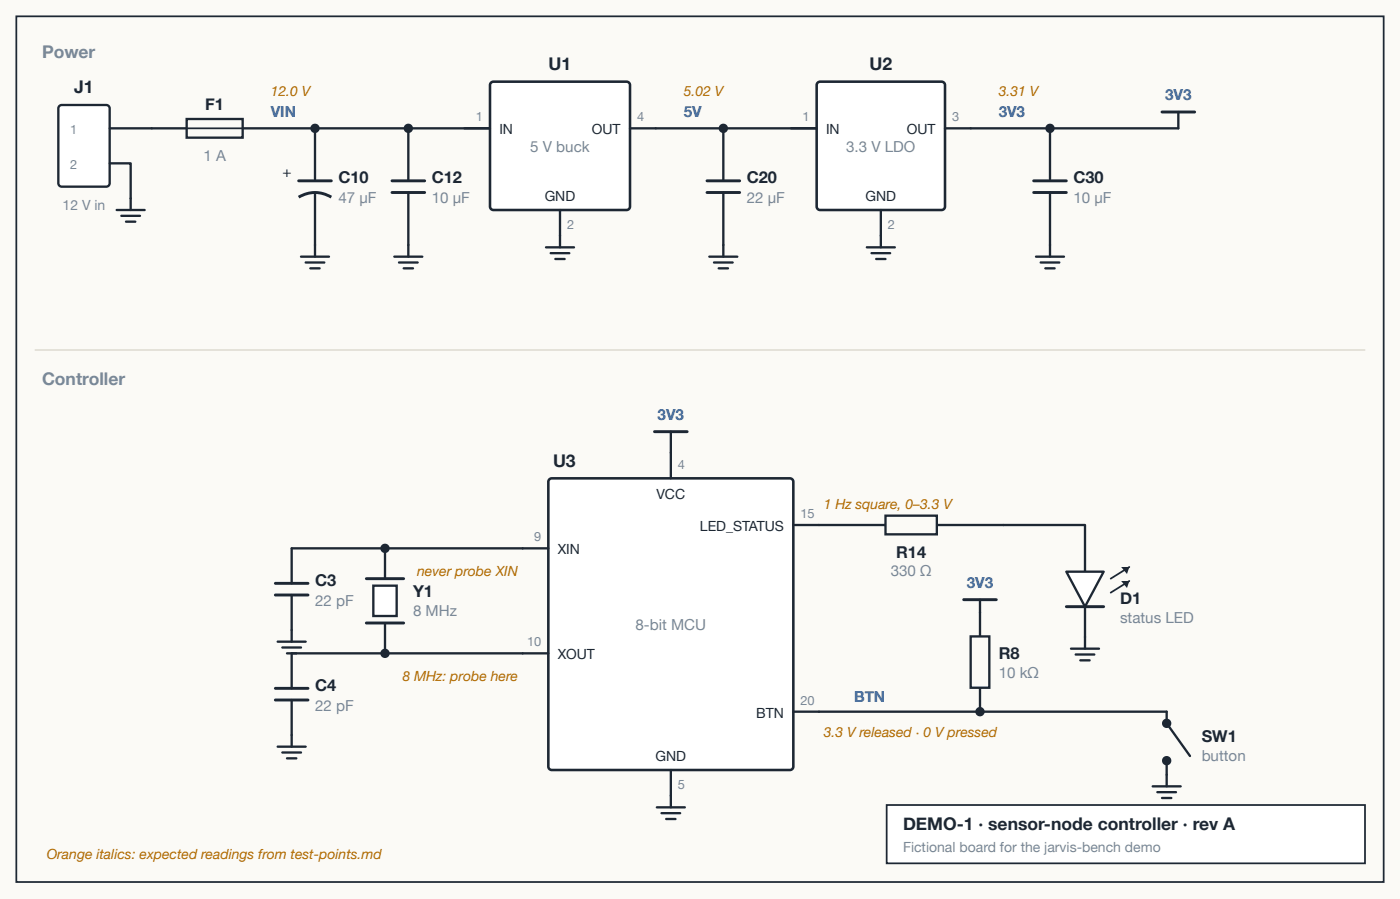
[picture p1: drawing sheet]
<svg xmlns="http://www.w3.org/2000/svg" width="317mm" height="204mm" viewBox="0 0 317 204" stroke-linecap="round" stroke-linejoin="round" font-family="sans-serif">
<path d="M0 0h317.5v203.7h-317.5z" fill="#fbfaf6"/>
<path d="M3.7 3.7h310.1v196.3h-310.1z" fill="none" stroke="#1d2733" stroke-width=".4"/>
<path d="M7.9 79.4h301.7" fill="none" stroke="#d5d1c6" stroke-width=".26"/>
<path d="M13.5 24l.5-.2h10.1a.79 .79 0 0 1 .8 .8v16.9a.79 .79 0 0 1-.8 .8h-10.1a.79 .79 0 0 1-.8-.8v-16.9z" fill="#fff"/>
<path d="M13.5 24l.5-.2h10.1a.79 .79 0 0 1 .8 .8v16.9a.79 .79 0 0 1-.8 .8h-10.1a.79 .79 0 0 1-.8-.8v-16.9zM24.9 37h4.7v10.6M24.9 29.1h17.4M26.5 47.6h6.3M27.5 48.9h4.2M28.6 50.3h2.1" fill="none" stroke="#1d2733" stroke-width=".53"/>
<path d="M42.3 27h12.7v4.2h-12.7z" fill="#fbfaf6"/>
<path d="M42.3 27h12.7v4.2h-12.7zM55 29.1h56.1" fill="none" stroke="#1d2733" stroke-width=".53"/>
<path d="M42.3 29.1h12.7" fill="none" stroke="#1d2733" stroke-width=".4"/>
<circle cx="71.4" cy="29.1" r="1.06" fill="#1d2733"/>
<path d="M71.4 29.1v11.9M68.3 58.2h6.3M69.3 59.5h4.3M71.4 43.7v14.5M70.4 60.9h2.1" fill="none" stroke="#1d2733" stroke-width=".53"/>
<path d="M67.7 41h7.4" fill="none" stroke="#1d2733" stroke-width=".66"/>
<path d="M67.7 44.7a7 7 0 0 1 7.4 0" fill="none" stroke="#1d2733" stroke-width=".66" stroke-linecap="butt"/>
<circle cx="92.6" cy="29.1" r="1.06" fill="#1d2733"/>
<path d="M92.6 29.1v11.9M89.4 58.2h6.4M90.5 59.5h4.2M92.6 43.7v14.5M91.5 60.9h2.2" fill="none" stroke="#1d2733" stroke-width=".53"/>
<path d="M88.9 41h7.4M88.9 43.7h7.4" fill="none" stroke="#1d2733" stroke-width=".66"/>
<path d="M111.4 18.8l.5-.3h30.2a.79 .79 0 0 1 .8 .8v27.5a.79 .79 0 0 1-.8 .8h-30.2a.79 .79 0 0 1-.8-.8v-27.5z" fill="#fff"/>
<path d="M111.4 18.8l.5-.3h30.2a.79 .79 0 0 1 .8 .8v27.5a.79 .79 0 0 1-.8 .8h-30.2a.79 .79 0 0 1-.8-.8v-27.5z" fill="none" stroke="#1d2733" stroke-width=".58"/>
<path d="M105.3 29.1h5.8M142.9 29.1h42.3M123.8 56.1h6.4M124.9 57.4h4.2M125.9 58.7h2.2M127 47.6v8.5" fill="none" stroke="#1d2733" stroke-width=".53"/>
<circle cx="164" cy="29.1" r="1.06" fill="#1d2733"/>
<path d="M164 29.1v11.9M160.9 58.2h6.3M161.9 59.5h4.3M164 43.7v14.5M163 60.9h2.1" fill="none" stroke="#1d2733" stroke-width=".53"/>
<path d="M160.3 41h7.4M160.3 43.7h7.4" fill="none" stroke="#1d2733" stroke-width=".66"/>
<path d="M185.4 18.8l.6-.3h27.5a.79 .79 0 0 1 .8 .8v27.5a.79 .79 0 0 1-.8 .8h-27.5a.79 .79 0 0 1-.8-.8v-27.5z" fill="#fff"/>
<path d="M185.4 18.8l.6-.3h27.5a.79 .79 0 0 1 .8 .8v27.5a.79 .79 0 0 1-.8 .8h-27.5a.79 .79 0 0 1-.8-.8v-27.5z" fill="none" stroke="#1d2733" stroke-width=".58"/>
<path d="M179.4 29.1h5.8M214.3 29.1h52.9M196.6 56.1h6.3M197.6 57.4h4.3M198.7 58.7h2.1M199.8 47.6v8.5" fill="none" stroke="#1d2733" stroke-width=".53"/>
<circle cx="238.1" cy="29.1" r="1.06" fill="#1d2733"/>
<path d="M238.1 29.1v11.9M267.2 25.4v3.7M234.9 58.2h6.4M236 59.5h4.2M238.1 43.7v14.5M237.1 60.9h2.1" fill="none" stroke="#1d2733" stroke-width=".53"/>
<path d="M263.5 25.4h7.4M234.4 41h7.4M234.4 43.7h7.4" fill="none" stroke="#1d2733" stroke-width=".66"/>
<path d="M124.6 108.7l.5-.2h54a.79 .79 0 0 1 .8 .8v64.5a.79 .79 0 0 1-.8 .8h-54a.79 .79 0 0 1-.7-.8v-64.5z" fill="#fff"/>
<path d="M124.6 108.7l.5-.2h54a.79 .79 0 0 1 .8 .8v64.5a.79 .79 0 0 1-.8 .8h-54a.79 .79 0 0 1-.7-.8v-64.5z" fill="none" stroke="#1d2733" stroke-width=".58"/>
<path d="M152.1 97.9v10.6M179.9 119.1h5.8M124.4 124.4h-37.1v6.8M87.3 141.3v6.9h37.1M152.1 174.6v8.5M179.9 161.4h5.8M149 183.1h6.3M150 184.4h4.3M151.1 185.7h2.1" fill="none" stroke="#1d2733" stroke-width=".53"/>
<path d="M148.4 97.9h7.4M83.1 131.2h8.4M83.1 141.3h8.4" fill="none" stroke="#1d2733" stroke-width=".66"/>
<path d="M84.7 132.8h5.3v6.9h-5.3z" fill="#fff"/>
<path d="M84.7 132.8h5.3v6.9h-5.3z" fill="none" stroke="#1d2733" stroke-width=".53"/>
<circle cx="87.3" cy="124.4" r="1.06" fill="#1d2733"/>
<path d="M66.1 134.9v10.6M87.3 124.4h-21.2v7.9M63 145.5h6.3M64 146.8h4.3M65.1 148.2h2.1" fill="none" stroke="#1d2733" stroke-width=".53"/>
<path d="M62.4 132.3h7.4M62.4 134.9h7.4" fill="none" stroke="#1d2733" stroke-width=".66"/>
<circle cx="87.3" cy="148.2" r="1.06" fill="#1d2733"/>
<path d="M185.7 119.1h15.1M212.5 119.1h15M66.1 158.7v10.6M87.3 148.2h-21.2v7.9M63 169.3h6.3M64 170.7h4.3M65.1 172h2.1" fill="none" stroke="#1d2733" stroke-width=".53"/>
<path d="M62.4 156.1h7.4M62.4 158.7h7.4" fill="none" stroke="#1d2733" stroke-width=".66"/>
<path d="M200.8 116.9h11.7v4.3h-11.7z" fill="#fbfaf6"/>
<path d="M200.8 116.9h11.7v4.3h-11.7zM227.5 119.1h18.6v10.5" fill="none" stroke="#1d2733" stroke-width=".53"/>
<path d="M241.8 129.6h8.5l-4.2 8z" fill="#fff"/>
<path d="M241.8 129.6h8.5l-4.2 8zM246.1 137.6v9.5M242.9 147.1h6.3M243.9 148.4h4.3M245 149.8h2.1" fill="none" stroke="#1d2733" stroke-width=".53"/>
<path d="M241.8 137.6h8.5" fill="none" stroke="#1d2733" stroke-width=".66"/>
<path d="M256.1 128.6l-4.2 2.6" fill="none" stroke="#1d2733" stroke-width=".4"/>
<path d="M254.3 128.6h1.8l-.5 1.6z" fill="#1d2733"/>
<path d="M256.1 131.8l-4.2 2.6" fill="none" stroke="#1d2733" stroke-width=".4"/>
<path d="M254.3 131.8h1.8l-.5 1.5z" fill="#1d2733"/>
<path d="M185.7 161.4h78.9" fill="none" stroke="#1d2733" stroke-width=".53"/>
<circle cx="222.2" cy="161.4" r="1.06" fill="#1d2733"/>
<path d="M222.2 138.9v5.4M222.2 156v5.4" fill="none" stroke="#1d2733" stroke-width=".53"/>
<path d="M220.1 144.3h4.3v11.7h-4.3z" fill="#fbfaf6"/>
<path d="M222.2 136v2.9M220.1 144.3h4.3v11.7h-4.3zM264.6 161.4v2.6" fill="none" stroke="#1d2733" stroke-width=".53"/>
<path d="M218.5 136h7.5" fill="none" stroke="#1d2733" stroke-width=".66"/>
<circle cx="264.6" cy="164" r="1.06" fill="#1d2733"/>
<path d="M264.6 164l5.3 7.4" fill="none" stroke="#1d2733" stroke-width=".53"/>
<circle cx="264.6" cy="172.5" r="1.06" fill="#1d2733"/>
<path d="M261.4 178.3h6.4M262.5 179.7h4.2M264.6 172.5v5.8M263.5 181h2.1" fill="none" stroke="#1d2733" stroke-width=".53"/>
<path d="M201.1 182.6h108.5v13.2h-108.5z" fill="#fff"/>
<path d="M201.1 182.6h108.5v13.2h-108.5z" fill="none" stroke="#1d2733" stroke-width=".4"/>
<g font-size="4" fill="#7a8794">
<text x="9.5" y="13.2">Power</text>
<text x="9.5" y="87.3">Controller</text>
</g>
<g font-size="4" fill="#1d2733">
<text x="124.4" y="15.9">U1</text>
<text x="197.2" y="15.9">U2</text>
<text x="16.8" y="21.2">J1</text>
<text x="125.4" y="105.8">U3</text>
<text x="204.8" y="188.1">DEMO-1 · sensor-node controller · rev A</text>
</g>
<g font-size="3.7" fill="#1d2733">
<text x="46.6" y="24.9">F1</text>
<text x="76.7" y="41.5">C10</text>
<text x="97.9" y="41.5">C12</text>
<text x="169.3" y="41.5">C20</text>
<text x="243.4" y="41.5">C30</text>
<text x="203.2" y="126.5">R14</text>
<text x="71.4" y="132.8">C3</text>
<text x="93.7" y="135.5">Y1</text>
<text x="254" y="137.1">D1</text>
<text x="226.5" y="149.4">R8</text>
<text x="71.4" y="156.6">C4</text>
<text x="272.5" y="168.3">SW1</text>
</g>
<g font-size="3.4" fill="#1f5fae">
<text x="264.2" y="22.8">3V3</text>
<text x="61.4" y="26.5">VIN</text>
<text x="155" y="26.5">5V</text>
<text x="226.5" y="26.5">3V3</text>
<text x="149.1" y="95.2">3V3</text>
<text x="219.3" y="133.3">3V3</text>
<text x="193.7" y="159.3">BTN</text>
</g>
<g font-size="3.4" fill="#7a8794">
<text x="120.2" y="34.4">5 V buck</text>
<text x="191.9" y="34.4">3.3 V LDO</text>
<text x="46.1" y="36.5">1 A</text>
<text x="76.7" y="46">47 µF</text>
<text x="97.9" y="46">10 µF</text>
<text x="169.3" y="46">22 µF</text>
<text x="243.4" y="46">10 µF</text>
<text x="202" y="130.7">330 Ω</text>
<text x="71.4" y="137.3">22 pF</text>
<text x="93.7" y="139.7">8 MHz</text>
<text x="144.1" y="142.9">8-bit MCU</text>
<text x="254" y="141.3">status LED</text>
<text x="226.5" y="153.9">10 kΩ</text>
<text x="71.4" y="161.1">22 pF</text>
<text x="272.5" y="172.5">button</text>
</g>
<text font-size="3.4" fill="#1d2733" x="64.1" y="40.2">+</text>
<g font-size="3.2" fill="#b26b00">
<text x="61.4" y="21.7">12.0 V</text>
<text x="155" y="21.7">5.02 V</text>
<text x="226.5" y="21.7">3.31 V</text>
<text x="186.8" y="115.4">1 Hz square, 0–3.3 V</text>
<text x="94.6" y="130.7">never probe XIN</text>
<text x="91.2" y="154.5">8 MHz: probe here</text>
<text x="186.8" y="167.2">3.3 V released · 0 V pressed</text>
<text x="10.6" y="194.7">Orange italics: expected readings from test-points.md</text>
</g>
<g font-size="3.2" fill="#1d2733">
<text x="113.2" y="30.4">IN</text>
<text x="134.2" y="30.4">OUT</text>
<text x="187.3" y="30.4">IN</text>
<text x="205.7" y="30.4">OUT</text>
<text x="123.5" y="45.5">GND</text>
<text x="196.3" y="45.5">GND</text>
<text x="148.9" y="113.2">VCC</text>
<text x="126.5" y="125.7">XIN</text>
<text x="158.7" y="120.4">LED_STATUS</text>
<text x="126.5" y="149.5">XOUT</text>
<text x="171.5" y="162.7">BTN</text>
<text x="148.7" y="172.5">GND</text>
</g>
<g font-size="3.2" fill="#7a8794">
<text x="14.2" y="47.6">12 V in</text>
<text x="204.8" y="193.1">Fictional board for the jarvis-bench demo</text>
</g>
<g font-size="2.9" fill="#7a8794">
<text x="107.9" y="27.5">1</text>
<text x="144.5" y="27.5">4</text>
<text x="182" y="27.5">1</text>
<text x="215.9" y="27.5">3</text>
<text x="15.9" y="30.4">1</text>
<text x="15.9" y="38.4">2</text>
<text x="128.6" y="51.9">2</text>
<text x="201.3" y="51.9">2</text>
<text x="153.7" y="106.4">4</text>
<text x="181.5" y="117.5">15</text>
<text x="121.1" y="122.8">9</text>
<text x="119.5" y="146.6">10</text>
<text x="181.5" y="159.8">20</text>
<text x="153.7" y="178.9">5</text>
</g>
</svg>
